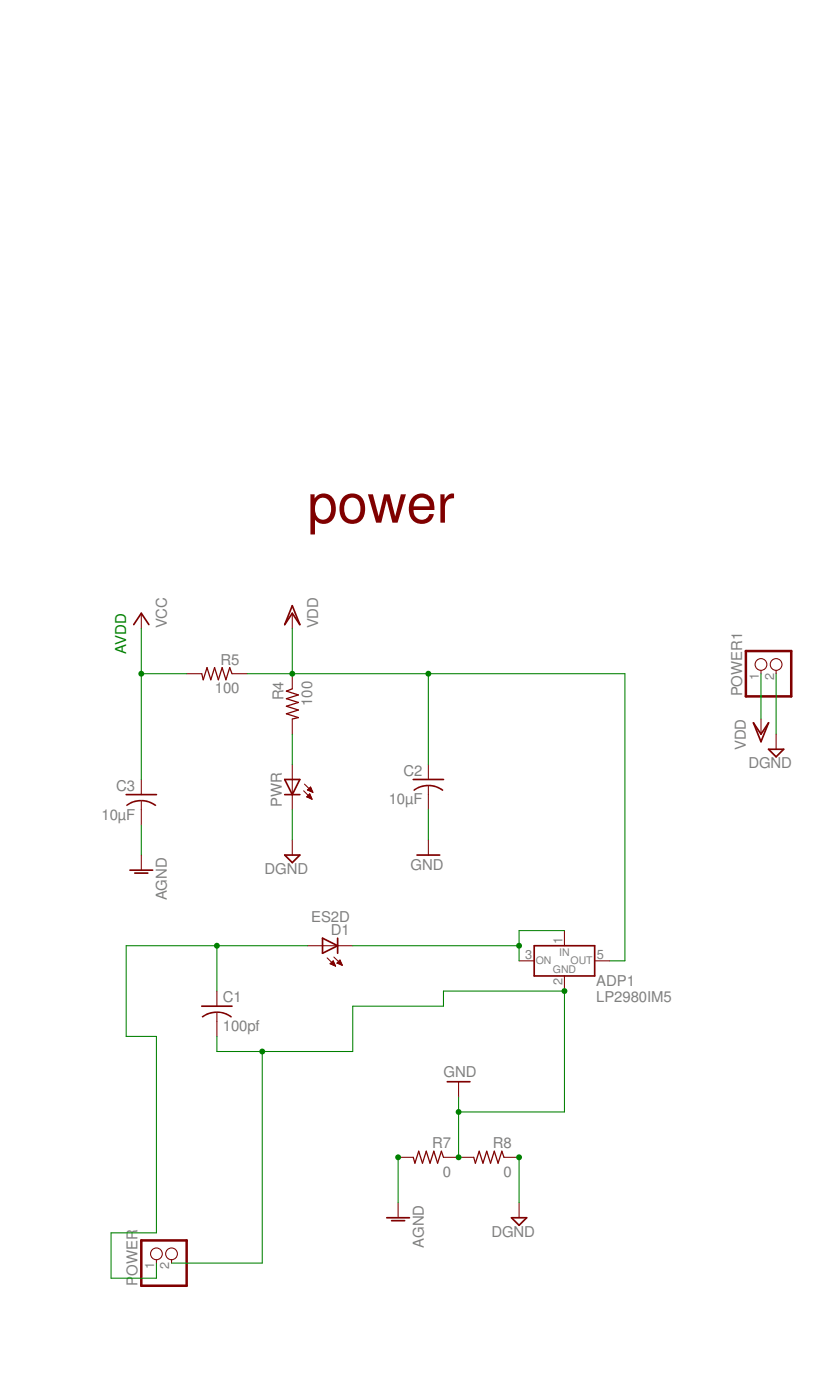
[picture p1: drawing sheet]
<svg xmlns="http://www.w3.org/2000/svg" width="85mm" height="141mm" viewBox="0 0 85 141" stroke-linecap="round" stroke-linejoin="round" font-family="sans-serif">
<path d="M20.3 101.5h3.1z" fill="#800000" stroke="#800000" stroke-width=".17"/>
<path d="M21.9 102.1v.9z" fill="#800000" stroke="#800000" stroke-width=".11"/>
<g fill="#800000">
<path d="M21.9 102a2.23 2.23 0 0 1 1.5 .5l-.1 .1a2.39 2.39 0 0 0-1.4-.5z" fill-rule="evenodd"/>
<path d="M20.3 102.5a2.34 2.34 0 0 1 1.6-.5v.1a2.38 2.38 0 0 0-1.5 .5z" fill-rule="evenodd"/>
</g>
<g fill="#800000" stroke="#800000" stroke-width=".11">
<path d="M21.9 99.9v1.6z"/>
<path d="M21.9 103v1.5z"/>
<path d="M34 95.4h1.6z"/>
<path d="M31 95.4h1.5z"/>
<path d="M32.5 95.4h1.5z"/>
<path d="M33 96.6l.8 .8z"/>
<path d="M33.7 96.5l.8 .8z"/>
<path d="M33.3 97.2l.5 .2z"/>
<path d="M33.3 97.2l.3-.3z"/>
<path d="M33.6 96.9l.2 .5z"/>
<path d="M33.7 97.4h.1z"/>
<path d="M33.5 97.3h.3z"/>
<path d="M33.4 97.2h.3z"/>
<path d="M33.3 97.2h.4z"/>
<path d="M33.4 97.1h.3z"/>
<path d="M33.5 97h.1z"/>
<path d="M33.5 96.9h.1z"/>
<path d="M34 97.1l.5 .2z"/>
<path d="M34.3 96.8l-.3 .3z"/>
<path d="M34.3 96.8l.2 .5z"/>
<path d="M34.4 97.3h.1z"/>
<path d="M34.2 97.2h.3z"/>
<path d="M34.1 97.2h.3z"/>
<path d="M34 97.1h.4z"/>
<path d="M34.1 97h.2z"/>
<path d="M34.1 96.9h.2z"/>
<path d="M34.2 96.9h.1z"/>
<path d="M43.2 79.2v.9z"/>
</g>
<g fill="#800000" stroke="#800000" stroke-width=".17">
<path d="M32.5 94.6l1.5 .8z"/>
<path d="M32.5 96.1l1.5-.7z"/>
<path d="M34 94.6v.8z"/>
<path d="M34 95.4v.7z"/>
<path d="M32.5 94.6v.8z"/>
<path d="M32.5 95.4v.7z"/>
<path d="M41.7 78.6h3z"/>
</g>
<g fill="#800000">
<path d="M41.7 79.7a2.17 2.17 0 0 1 1.5-.6v.2a2.39 2.39 0 0 0-1.5 .5z" fill-rule="evenodd"/>
<path d="M43.2 79.1a2.23 2.23 0 0 1 1.5 .6l-.1 .1a2.39 2.39 0 0 0-1.4-.5z" fill-rule="evenodd"/>
</g>
<g fill="#800000" stroke="#800000" stroke-width=".11">
<path d="M43.2 77.1v1.5z"/>
<path d="M43.2 80.1v1.6z"/>
<path d="M43.2 84.7v1.5z"/>
<path d="M29.5 84.7v1.5z"/>
<path d="M29.5 72.5v1.5z"/>
<path d="M29.5 67.9v1.6z"/>
<path d="M29.5 61.8v1.6z"/>
<path d="M18.8 67.9h1.5z"/>
<path d="M23.4 67.9h1.5z"/>
<path d="M14.2 86.2v1.6z"/>
<path d="M14.2 80.7v1z"/>
</g>
<g fill="#800000" stroke="#800000" stroke-width=".17">
<path d="M42 86.2h2.3z"/>
<path d="M28.7 86.2h1.5z"/>
<path d="M28.7 86.2l.8 .8z"/>
<path d="M30.2 86.2l-.7 .8z"/>
<path d="M29.5 61.8l-.8 1.2z"/>
<path d="M29.5 61.8l.7 1.2z"/>
<path d="M29.5 61.1l.7 1.9z"/>
<path d="M29.5 61.1l-.8 1.9z"/>
<path d="M13.1 87.8h2.3z"/>
<path d="M13.6 88h1.3z"/>
<path d="M12.7 80.1h3.1z"/>
</g>
<g fill="#800000" stroke="#800000" stroke-width=".13">
<path d="M28.9 69.7l.6-.2z"/>
<path d="M28.9 69.7l1.2 .4z"/>
<path d="M28.9 70.5l1.2-.4z"/>
<path d="M28.9 70.5l1.2 .3z"/>
<path d="M28.9 71.2l1.2-.4z"/>
<path d="M28.9 71.2l1.2 .4z"/>
<path d="M28.9 72l1.2-.4z"/>
<path d="M28.9 72l1.2 .4z"/>
<path d="M29.5 72.5l.6-.1z"/>
<path d="M23.2 67.3l.2 .6z"/>
<path d="M23.2 67.3l-.4 1.3z"/>
<path d="M22.4 67.3l.4 1.3z"/>
<path d="M22.4 67.3l-.4 1.3z"/>
<path d="M21.6 67.3l.4 1.3z"/>
<path d="M21.6 67.3l-.4 1.3z"/>
<path d="M20.9 67.3l.3 1.3z"/>
<path d="M20.9 67.3l-.4 1.3z"/>
<path d="M20.3 67.9l.2 .7z"/>
</g>
<g fill="#800000">
<path d="M12.7 81.2a2.18 2.18 0 0 1 1.5-.5v.1a2.4 2.4 0 0 0-1.4 .5z" fill-rule="evenodd"/>
<path d="M14.2 80.7a2.3 2.3 0 0 1 1.6 .5l-.1 .1a2.42 2.42 0 0 0-1.5-.5z" fill-rule="evenodd"/>
</g>
<g fill="#800000" stroke="#800000" stroke-width=".11">
<path d="M14.2 78.6v1.5z"/>
<path d="M14.2 81.7v1.5z"/>
<path d="M14.2 61.8v1.6z"/>
<path d="M56.9 93.8v1.6z"/>
<path d="M56.9 98.4v1.5z"/>
<path d="M59.9 96.9h1.6z"/>
<path d="M52.3 96.9h1.5z"/>
<path d="M29.5 80.1v1.6z"/>
<path d="M29.5 77.1v1.5z"/>
<path d="M29.5 78.6v1.5z"/>
<path d="M30.7 79.1l.8 .8z"/>
<path d="M30.6 79.8l.8 .8z"/>
<path d="M31.3 79.4l.2 .5z"/>
<path d="M31 79.7l.3-.3z"/>
<path d="M31 79.7l.5 .2z"/>
<path d="M31.4 79.9h.1z"/>
<path d="M31.3 79.8h.2z"/>
<path d="M31.2 79.8h.3z"/>
<path d="M31 79.7h.4z"/>
<path d="M31 79.6h.4z"/>
<path d="M31.1 79.6h.3z"/>
<path d="M31.2 79.5h.2z"/>
<path d="M31.2 79.5h.1z"/>
<path d="M31.2 80l.2 .6z"/>
<path d="M31.2 80l-.3 .4z"/>
<path d="M30.9 80.4l.5 .2z"/>
<path d="M31.3 80.5h.1z"/>
<path d="M31.2 80.5h.2z"/>
<path d="M31 80.4h.4z"/>
<path d="M30.9 80.3h.4z"/>
<path d="M31 80.3h.3z"/>
<path d="M31 80.2h.3z"/>
<path d="M31.1 80.2h.2z"/>
<path d="M15.8 127v.4z"/>
<path d="M17.3 127v.4z"/>
<path d="M76.7 67.6v.3z"/>
<path d="M78.2 67.6v.3z"/>
<path d="M78.2 74v1.6z"/>
<path d="M76.7 72.5v1.5z"/>
<path d="M40.1 121.3v1.5z"/>
<path d="M52.3 121.3v1.5z"/>
<path d="M46.2 109.1v1.5z"/>
<path d="M40.1 116.7h1.6z"/>
<path d="M44.7 116.7h1.5z"/>
<path d="M46.2 116.7h1.5z"/>
<path d="M50.8 116.7h1.5z"/>
</g>
<g fill="#800000" stroke="#800000" stroke-width=".17">
<path d="M14.2 61.8l-.7 1.2z"/>
<path d="M14.2 61.8l.8 1.2z"/>
<path d="M53.8 98.4h6.1z"/>
<path d="M59.9 95.4v3z"/>
<path d="M53.8 95.4h6.1z"/>
<path d="M53.8 95.4v3z"/>
<path d="M28.7 78.6l.8 1.5z"/>
<path d="M30.2 78.6l-.7 1.5z"/>
<path d="M28.7 80.1h.8z"/>
<path d="M29.5 80.1h.7z"/>
<path d="M28.7 78.6h.8z"/>
<path d="M29.5 78.6h.7z"/>
<path d="M77.5 75.6h1.5z"/>
<path d="M77.5 75.6l.7 .7z"/>
<path d="M78.2 76.3l.8-.7z"/>
<path d="M77.5 72.9l-.8 1.1z"/>
<path d="M75.9 72.9l.8 1.1z"/>
<path d="M75.9 72.9l.8 1.9z"/>
<path d="M77.5 72.9l-.8 1.9z"/>
<path d="M39 122.8h2.3z"/>
<path d="M39.5 123.1h1.3z"/>
<path d="M51.6 122.8h1.5z"/>
<path d="M51.6 122.8l.7 .8z"/>
<path d="M53.1 122.8l-.8 .8z"/>
<path d="M45.1 109.1h2.3z"/>
</g>
<g fill="none" stroke="#800000" stroke-width=".11">
<circle cx="76.7" cy="67" r=".59"/>
<circle cx="78.2" cy="67" r=".59"/>
<circle cx="15.8" cy="126.4" r=".59"/>
<circle cx="17.3" cy="126.4" r=".59"/>
</g>
<g fill="#800000" stroke="#800000" stroke-width=".25">
<path d="M18.8 125.1v4.6z"/>
<path d="M14.2 125.1h4.6z"/>
<path d="M14.2 125.1v4.6z"/>
<path d="M14.2 129.7h4.6z"/>
<path d="M79.8 65.7v4.5z"/>
<path d="M75.2 65.7h4.6z"/>
<path d="M75.2 65.7v4.5z"/>
<path d="M75.2 70.2h4.6z"/>
</g>
<g fill="#800000" stroke="#800000" stroke-width=".13">
<path d="M44.5 116.1l.2 .6z"/>
<path d="M44.5 116.1l-.4 1.2z"/>
<path d="M43.7 116.1l.4 1.2z"/>
<path d="M43.7 116.1l-.4 1.2z"/>
<path d="M43 116.1l.3 1.2z"/>
<path d="M43 116.1l-.4 1.2z"/>
<path d="M42.2 116.1l.4 1.2z"/>
<path d="M42.2 116.1l-.4 1.2z"/>
<path d="M41.7 116.7l.1 .6z"/>
<path d="M50.6 116.1l.2 .6z"/>
<path d="M50.6 116.1l-.4 1.2z"/>
<path d="M49.8 116.1l.4 1.2z"/>
<path d="M49.8 116.1l-.4 1.2z"/>
<path d="M49.1 116.1l.3 1.2z"/>
<path d="M49.1 116.1l-.4 1.2z"/>
<path d="M48.3 116.1l.4 1.2z"/>
<path d="M48.3 116.1l-.4 1.2z"/>
<path d="M47.7 116.7l.2 .6z"/>
</g>
<g fill="#008000" stroke="#008000" stroke-width=".11">
<path d="M43.2 67.9v9.2z"/>
<path d="M29.5 67.9h13.7z"/>
<path d="M29.5 63.4v4.5z"/>
<path d="M24.9 67.9h4.6z"/>
</g>
<g fill="#008000">
<circle cx="29.5" cy="67.9" r=".3"/>
<circle cx="43.2" cy="67.9" r=".3"/>
</g>
<g fill="#008000" stroke="#008000" stroke-width=".11">
<path d="M61.5 96.9h1.5z"/>
<path d="M63 67.9v29z"/>
<path d="M43.2 67.9h19.8z"/>
<path d="M76.7 67.9v4.6z"/>
<path d="M29.5 81.7v3z"/>
<path d="M78.2 67.9v6.1z"/>
<path d="M52.3 116.7v4.6z"/>
</g>
<circle cx="52.3" cy="116.7" r=".3" fill="#008000"/>
<g fill="#008000" stroke="#008000" stroke-width=".11">
<path d="M14.2 83.2v3z"/>
<path d="M40.1 116.7v4.6z"/>
</g>
<circle cx="40.1" cy="116.7" r=".3" fill="#008000"/>
<g fill="#008000" stroke="#008000" stroke-width=".11">
<path d="M14.2 67.9h4.6z"/>
<path d="M14.2 67.9v10.7z"/>
<path d="M14.2 63.4v4.5z"/>
</g>
<circle cx="14.2" cy="67.9" r=".3" fill="#008000"/>
<g fill="#008000" stroke="#008000" stroke-width=".11">
<path d="M35.6 95.4h16.7z"/>
<path d="M52.3 93.8v1.6z"/>
<path d="M52.3 93.8h4.6z"/>
<path d="M52.3 95.4v1.5z"/>
</g>
<circle cx="52.3" cy="95.4" r=".3" fill="#008000"/>
<g fill="#008000" stroke="#008000" stroke-width=".11">
<path d="M21.9 95.4v4.5z"/>
<path d="M21.9 95.4h9.1z"/>
<path d="M12.7 95.4h9.2z"/>
<path d="M12.7 95.4v9.1z"/>
</g>
<circle cx="21.9" cy="95.4" r=".3" fill="#008000"/>
<g fill="#008000" stroke="#008000" stroke-width=".11">
<path d="M12.7 104.5h3.1z"/>
<path d="M15.8 104.5v19.8z"/>
<path d="M11.2 124.3h4.6z"/>
<path d="M11.2 124.3v4.6z"/>
<path d="M11.2 128.9h4.6z"/>
<path d="M15.8 127.4v1.5z"/>
<path d="M29.5 74v3.1z"/>
<path d="M46.2 112.1v4.6z"/>
<path d="M46.2 110.6v1.5z"/>
<path d="M21.9 104.5v1.5z"/>
<path d="M17.3 127.4h9.1z"/>
<path d="M26.4 106v21.4z"/>
<path d="M21.9 106h4.5z"/>
</g>
<circle cx="26.4" cy="106" r=".3" fill="#008000"/>
<g fill="#008000" stroke="#008000" stroke-width=".11">
<path d="M26.4 106h9.2z"/>
<path d="M35.6 101.5v4.5z"/>
<path d="M35.6 101.5h9.1z"/>
<path d="M44.7 99.9v1.6z"/>
<path d="M44.7 99.9h12.2z"/>
<path d="M46.2 112.1h10.7z"/>
<path d="M56.9 99.9v12.2z"/>
</g>
<g fill="#008000">
<circle cx="46.2" cy="112.1" r=".3"/>
<circle cx="46.2" cy="116.7" r=".3"/>
<circle cx="56.9" cy="99.9" r=".3"/>
</g>
<path d="M43.2 81.7v3z" fill="#008000" stroke="#008000" stroke-width=".11"/>
<text font-size="5.5" fill="#800000" x="31" y="52.7">power</text>
<text font-size="1.5" fill="#008000" x="12.7" y="66" transform="rotate(-90 12.7 66)">AVDD</text>
<g font-size="1.5" fill="#808080">
<text x="16.8" y="63.4" transform="rotate(-90 16.8 63.4)">VCC</text>
<text x="32.1" y="63.4" transform="rotate(-90 32.1 63.4)">VDD</text>
<text x="21.7" y="69.9">100</text>
<text x="22.2" y="67">R5</text>
<text x="28.6" y="70.6" transform="rotate(-90 28.6 70.6)">R4</text>
<text x="31.5" y="71.2" transform="rotate(-90 31.5 71.2)">100</text>
<text x="74.8" y="70.2" transform="rotate(-90 74.8 70.2)">POWER1</text>
<text x="75.2" y="75.7" transform="rotate(-90 75.2 75.7)">VDD</text>
<text x="75.4" y="77.5">DGND</text>
<text x="10.2" y="82.6">10µF</text>
<text x="11.7" y="79.8">C3</text>
<text x="28.4" y="81.4" transform="rotate(-90 28.4 81.4)">PWR</text>
<text x="39.2" y="81.1">10µF</text>
<text x="40.7" y="78.2">C2</text>
<text x="26.7" y="88.1">DGND</text>
<text x="41.4" y="87.8">GND</text>
<text x="16.8" y="90.8" transform="rotate(-90 16.8 90.8)">AGND</text>
<text x="31.4" y="93">ES2D</text>
<text x="33.4" y="94.3">D1</text>
<text x="22.5" y="101.1">C1</text>
<text x="60.1" y="101">LP2980IM5</text>
<text x="60.1" y="99.5">ADP1</text>
<text x="22.5" y="104">100pf</text>
<text x="44.7" y="108.6">GND</text>
<text x="43.6" y="115.8">R7</text>
<text x="44.6" y="118.7">0</text>
<text x="49.7" y="115.8">R8</text>
<text x="50.7" y="118.7">0</text>
<text x="42.7" y="125.8" transform="rotate(-90 42.7 125.8)">AGND</text>
<text x="49.5" y="124.7">DGND</text>
<text x="13.9" y="129.7" transform="rotate(-90 13.9 129.7)">POWER</text>
</g>
<g font-size="1.3" fill="#808080">
<text x="76.5" y="68.5" transform="rotate(-90 76.5 68.5)">1</text>
<text x="78" y="68.5" transform="rotate(-90 78 68.5)">2</text>
<text x="56.7" y="95.2" transform="rotate(-90 56.7 95.2)">1</text>
<text x="52.9" y="96.7">3</text>
<text x="56.7" y="99.3" transform="rotate(-90 56.7 99.3)">2</text>
<text x="60.2" y="96.7">5</text>
<text x="15.5" y="128" transform="rotate(-90 15.5 128)">1</text>
<text x="17.1" y="128" transform="rotate(-90 17.1 128)">2</text>
</g>
<g font-size="1.1" fill="#808080">
<text x="54" y="97.2">ON</text>
<text x="55.7" y="98.1">GND</text>
<text x="56.4" y="96.4">IN</text>
<text x="57.5" y="97.2">OUT</text>
</g>
</svg>
